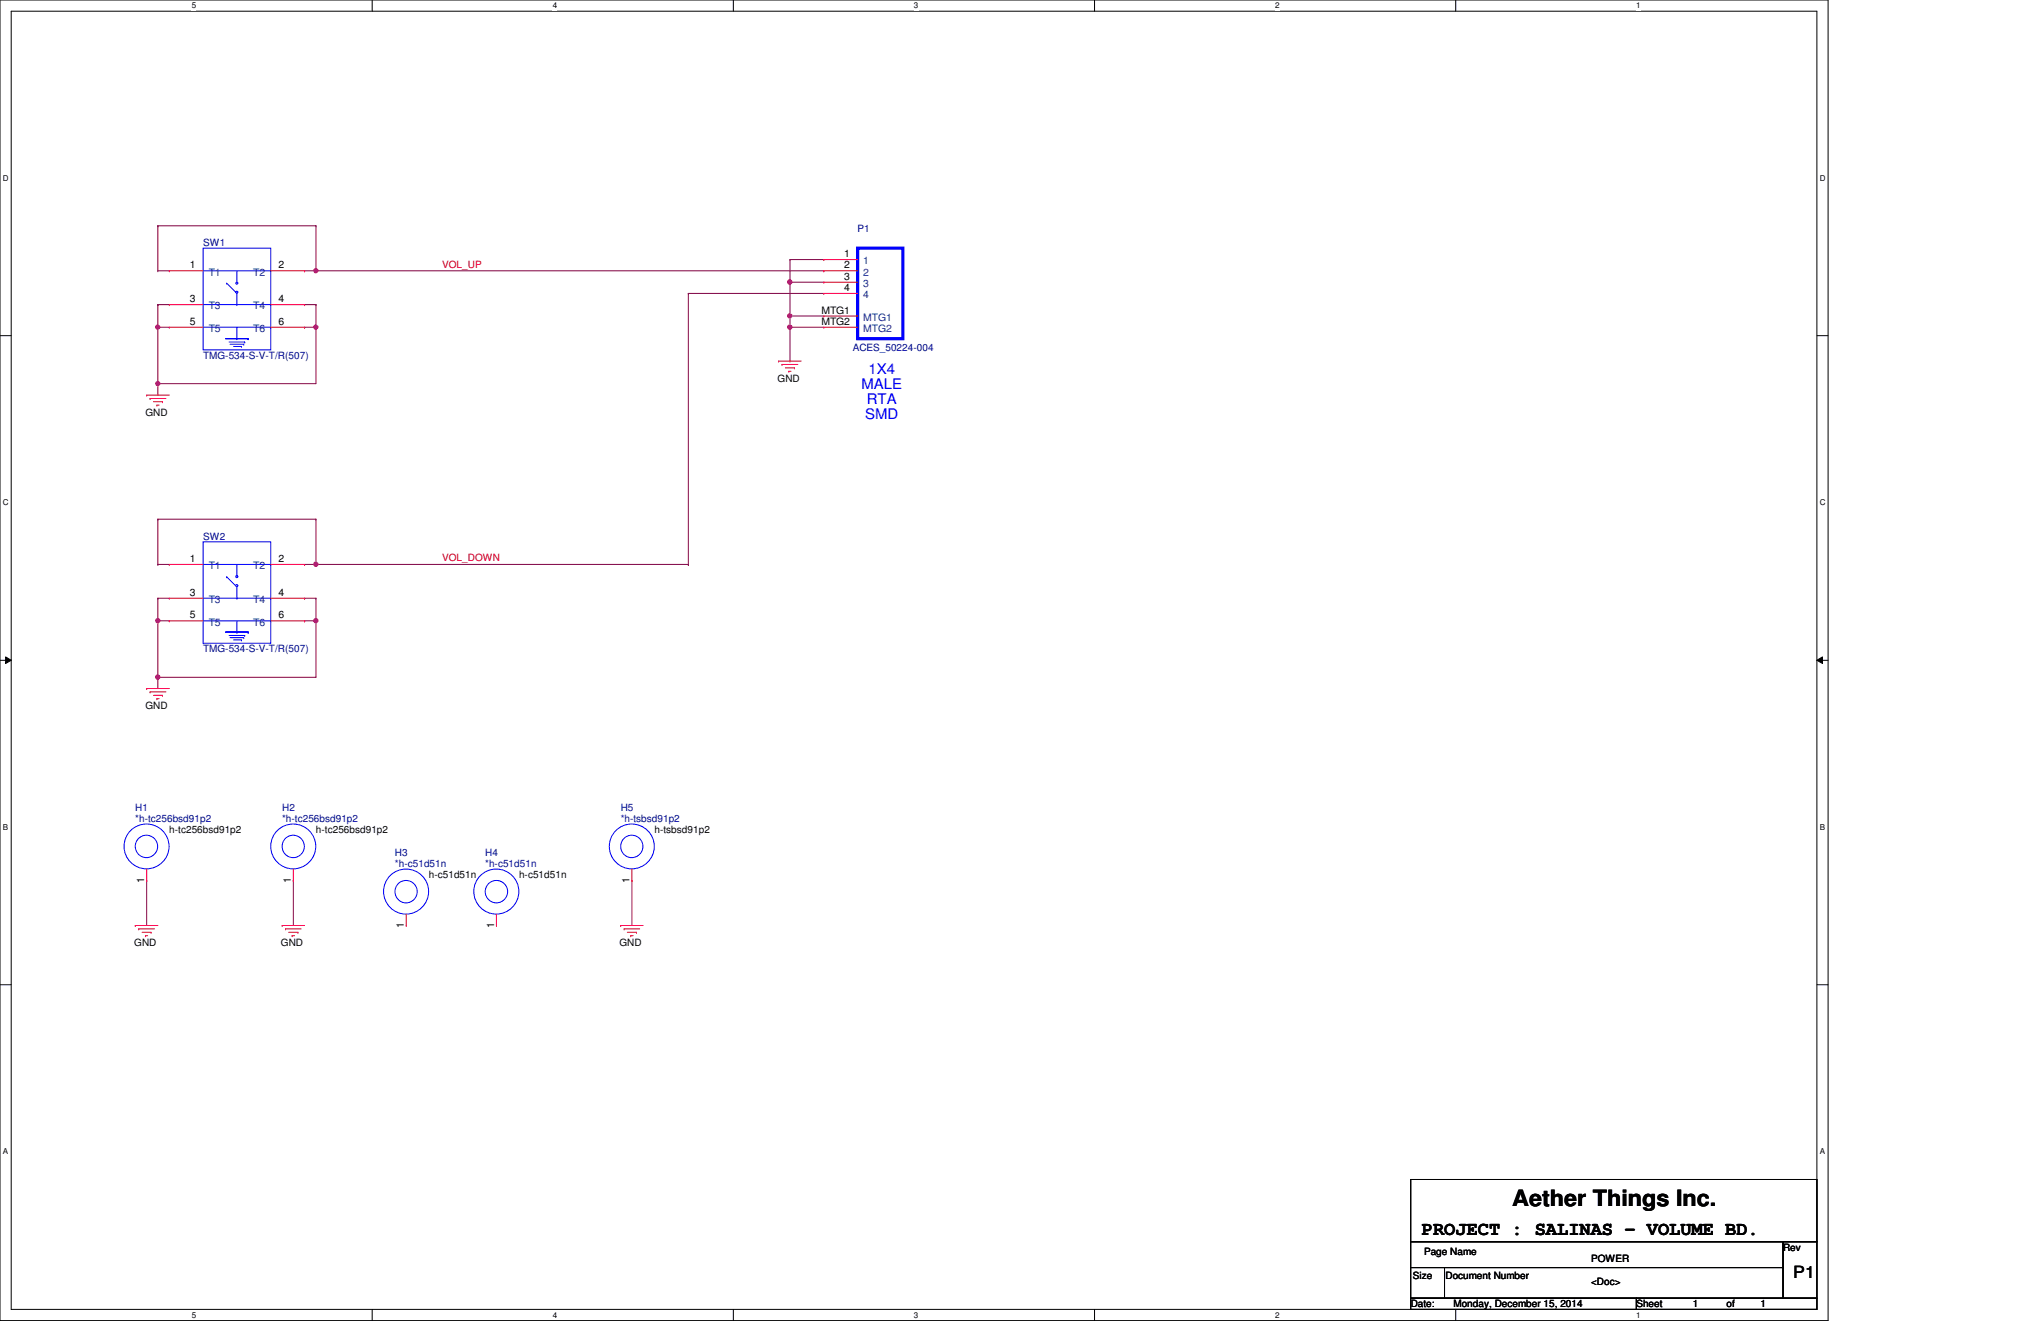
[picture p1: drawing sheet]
# OrCAD Capture schematic SALINAS_VOLUME_BOARD_P1_20141215.DSN
size Custom; title: POWER; rev: P1

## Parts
H1  *h-tc256bsd91p2  [h-tc256bsd91p2]
H2  *h-tc256bsd91p2  [h-tc256bsd91p2]
H3  *h-c51d51n  [h-c51d51n]
H4  *h-c51d51n  [h-c51d51n]
H5  *h-tsbsd91p2  [h-tsbsd91p2]
P1  ACES_50224-004
SW1  TMG-534-S-V-T/R(507)  [sw-tmg-534-s-v-tr-6p]
SW2  TMG-534-S-V-T/R(507)  [sw-tmg-534-s-v-tr-6p]

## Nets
GND: H1.1(GND) H2.1(GND) H5.1(GND) P1.1 P1.3 P1.MTG1 P1.MTG2 SW1.3(T3) SW1.4(T4) SW1.5(T5) SW1.6(T6) SW2.3(T3) SW2.4(T4) SW2.5(T5) SW2.6(T6)
VOL_DOWN: P1.4 SW2.1(T1) SW2.2(T2)
VOL_UP: P1.2 SW1.1(T1) SW1.2(T2)

Not connected (* = marked no-connect by the designer): H3 1(GND); H4 1(GND)
